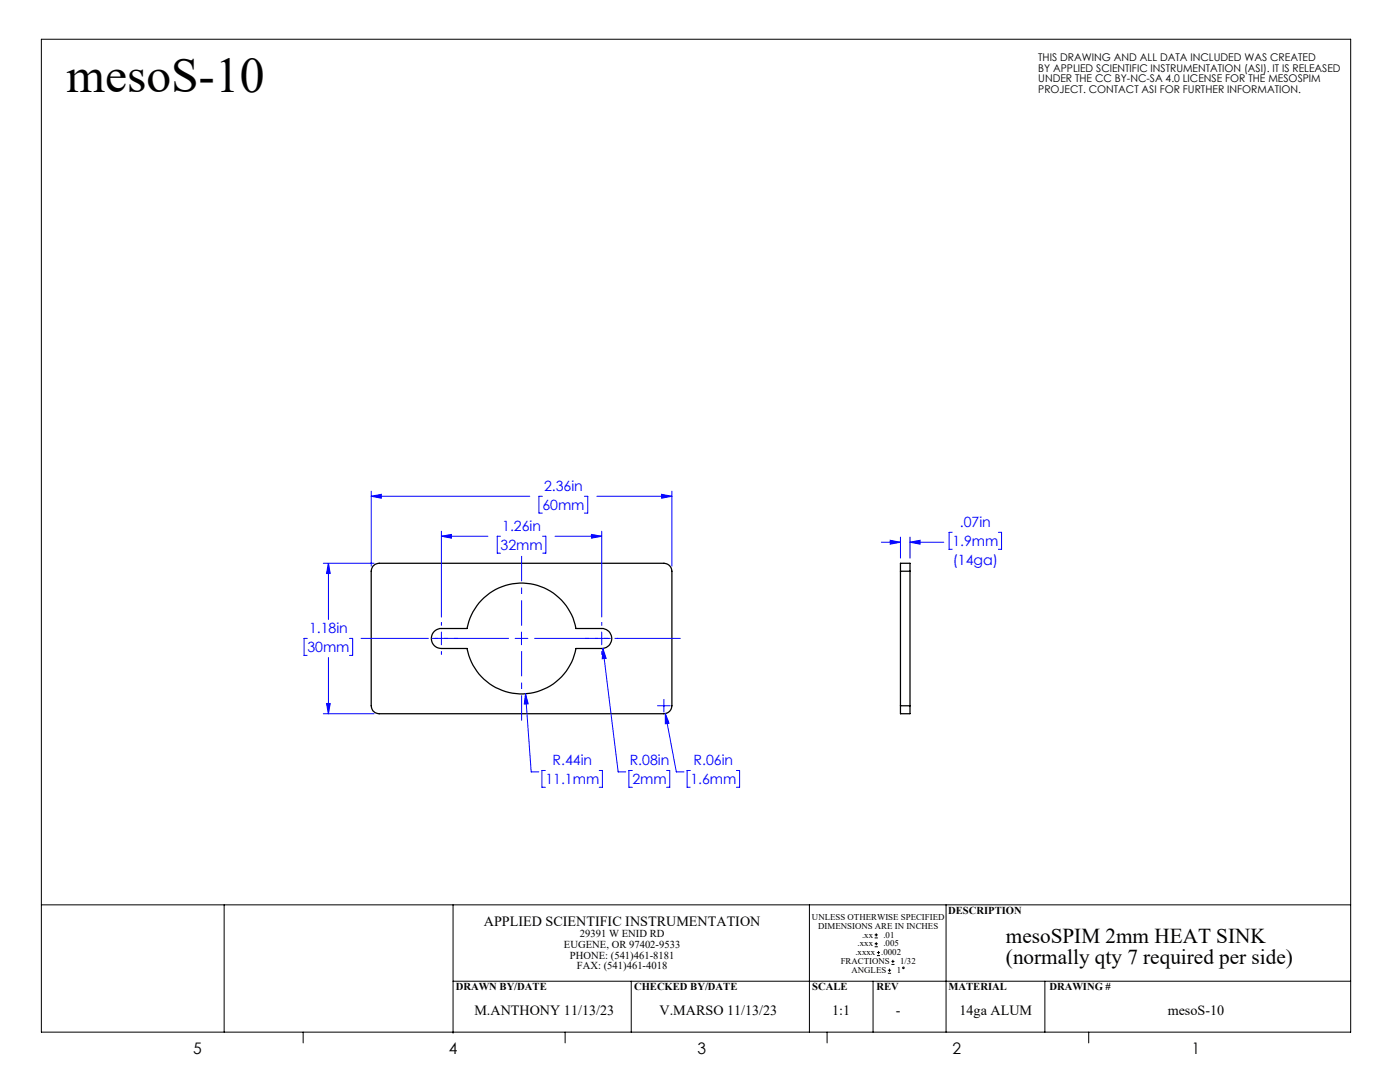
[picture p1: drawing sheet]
<svg xmlns="http://www.w3.org/2000/svg" width="279mm" height="216mm" viewBox="0 0 279 216" stroke-linecap="round" stroke-linejoin="round" font-family="sans-serif">
<path d="M74.4 113l.5-.4 .8-.2h56.8a1.62 1.62 0 0 1 1.6 1.6v26.8a1.62 1.62 0 0 1-1.6 1.6h-56.8a1.62 1.62 0 0 1-1.6-1.6v-26.8zM179.7 114v-1.6h1.9v1.6M179.7 114h1.9M179.7 114v26.8M181.6 114v26.8M86.7 126l1.1-.6h5.4a11 11 0 0 1 10.9-9.1 11 11 0 0 1 10.8 9.1h5.2a1.99 1.99 0 0 1 2 2 1.99 1.99 0 0 1-2 2h-5.2a11 11 0 0 1-10.8 9.1 11 11 0 0 1-10.9-9.1h-5.1a1.99 1.99 0 0 1-1.9-1.2 1.99 1.99 0 0 1 .5-2.2zM179.7 140.8v1.6h1.9v-1.6M179.7 140.8h1.9" fill="none" stroke="#000" stroke-width=".25"/>
<g fill="none" stroke="#000" stroke-width=".2">
<path d="M8.3 7.8h261.3v198.2h-261.3zM8.3 180.6h261.3M44.7 180.6v25.4M90.4 180.6v25.6M90.4 195.8h179.2M126 195.8v10.2M161.5 180.6v25.4M174.2 195.8v10.2M174.6 187.1h.6M174.6 186.5h.6M174.6 188.9h.6M174.6 188.3h.6"/>
<path d="M174.9 186.2v.7M174.9 188v.6M175 190.7h.6M175 190.1h.6M175.3 189.8v.6M177.2 194.2h.6M177.2 193.6h.6M177.5 193.3v.6M177.9 192.4h.6M177.9 191.8h.6M178.2 191.5v.7M188.8 180.6v25.4"/>
<path d="M208.5 195.8v10.2M60.5 206v2.1M112.8 206v2.1M165.1 206v2.1M217.3 206v2.1"/>
<circle cx="180.3" cy="193.1" r=".16"/>
</g>
<g fill="none" stroke="#00f" stroke-width=".2">
<path d="M74.1 99h31.6M74.1 98v15M74.1 99l2-.4v.8zM108.2 99h-.6v3.4h.6M116.6 99h.7v3.4h-.7M119.1 99h15M132 98.6l2.1 .4-2.1 .4zM134.1 98v15M64.5 112.4h10.1M65.5 112.4v11.2M65.5 112.4l.4 2h-.7zM88.1 107h9.3"/>
<path d="M88.1 106v17.1M88.1 107l2-.4v.8zM99.9 107h-.7v3.4h.7M108.3 107h.6v3.4h-.6M110.8 107h9.3M118 106.6l2.1 .4-2.1 .4zM120.1 106v17.1M175.9 108.2h3.8M177.7 107.8l2 .4-2 .4zM179.7 107.2v4.2M181.6 108.2l2-.4v.8zM181.6 107.2v4.2"/>
<path d="M181.6 108.2h6.7M190 106.2h-.6v3.4h.6M199.2 106.2h.7v3.4h-.7M61.3 127.4h-.6v3.4h.6M65.5 131.2v11.2M69.7 127.4h.7v3.4h-.7M86.8 127.4h2.6M88.1 126.1v2.6M102.8 127.4h2.5M104.1 126.1v2.6M104.9 138.4l1.1 15.6h1.5M104.9 138.4l.5 2-.8 .1z"/>
<path d="M118.8 127.4h2.6M120.1 126.1v2.6M120.3 129.4l3.1 24.6h1.5M120.3 129.4l.7 2h-.8zM132.5 139.6v2.5M64.5 142.4h10.1M65.2 140.4h.7l-.4 2zM108.8 153.7h-.6v3.4h.6M119.6 153.7h.6v3.4h-.6M126.2 153.7h-.7v3.4h.7M131.2 140.8h2.6M132.8 142.4l2.2 11.6h1.5"/>
<path d="M132.8 142.4l.7 1.9-.7 .1zM133 153.7h.7v3.4h-.7M137.8 153.7h-.7v3.4h.7M147 153.7h.6v3.4h-.6"/>
</g>
<path d="M104.1 124.8v-13.9M104.1 129.9v13.9" fill="none" stroke="#00f" stroke-width=".2" stroke-dasharray="15.2 1.3 1.3 1.3" stroke-dashoffset="10.2" stroke-linecap="butt"/>
<path d="M101.6 127.4h-29.6" fill="none" stroke="#00f" stroke-width=".2" stroke-dasharray="15.2 1.3 1.3 1.3" stroke-dashoffset="2.4" stroke-linecap="butt"/>
<path d="M106.6 127.4h29.2" fill="none" stroke="#00f" stroke-width=".2" stroke-dasharray="15.2 1.3 1.3 1.3" stroke-dashoffset="2.6" stroke-linecap="butt"/>
<path d="M85.6 127.4h-.8M88.1 124.8v-.7M88.1 129.9v.8M90.6 127.4h.8M117.6 127.4h-.8M120.1 124.8v-.7M120.1 129.9v.8M122.6 127.4h.8" fill="none" stroke="#00f" stroke-width=".2" stroke-dasharray="15.2 1.3 1.3 1.3" stroke-linecap="butt"/>
<path d="M74.1 99l2-.4v.8zM132 98.6l2.1 .4-2.1 .4zM65.5 112.4l.4 2h-.7zM65.2 140.4h.7l-.4 2zM104.9 138.4l-.3 2.1 .8-.1zM120.3 129.4l-.1 2h.8zM132.8 142.4v2l.7-.1zM118 106.6l2.1 .4-2.1 .4zM88.1 107l2-.4v.8zM177.7 107.8l2 .4-2 .4zM181.6 108.2l2-.4v.8z" fill="#00f"/>
<text font-size="9.9" x="13.3" y="18.4">mesoS-10</text>
<g font-size="4.2">
<text x="200.8" y="188.1">mesoSPIM 2mm HEAT SINK</text>
<text x="200.8" y="192.3">(normally qty 7 required per side)</text>
</g>
<g font-size="3.2">
<text x="38.5" y="210.3">5</text>
<text x="89.6" y="210.3">4</text>
<text x="139.2" y="210.3">3</text>
<text x="190.1" y="210.3">2</text>
<text x="237.9" y="210.3">1</text>
</g>
<g font-size="2.8" fill="#00f">
<text x="108.2" y="101.8">60mm</text>
<text x="108.6" y="98">2.36in</text>
<text x="100.2" y="106">1.26in</text>
<text x="191.6" y="105.2">.07in</text>
<text x="99.9" y="109.7">32mm</text>
<text x="190.1" y="109">1.9mm</text>
<text x="190.1" y="112.8">(14ga)</text>
<text x="61.3" y="130.1">30mm</text>
<text x="61.7" y="126.3">1.18in</text>
<text x="110.3" y="152.7">R.44in</text>
<text x="125.7" y="152.7">R.08in</text>
<text x="138.4" y="152.7">R.06in</text>
<text x="108.8" y="156.5">11.1mm</text>
<text x="126.2" y="156.5">2mm</text>
<text x="137.8" y="156.5">1.6mm</text>
</g>
<g font-size="2.8">
<text x="96.6" y="184.7">APPLIED SCIENTIFIC INSTRUMENTATION</text>
<text x="94.7" y="202.5">M.ANTHONY 11/13/23</text>
<text x="131.6" y="202.5">V.MARSO 11/13/23</text>
<text x="166.1" y="202.5">1:1</text>
<text x="178.8" y="202.5">-</text>
<text x="191.5" y="202.5">14ga ALUM</text>
<text x="233" y="202.5">mesoS-10</text>
</g>
<g font-size="2.1">
<text x="207.2" y="12.2">THIS DRAWING AND ALL DATA INCLUDED WAS CREATED</text>
<text x="207.2" y="14.3">BY APPLIED SCIENTIFIC INSTRUMENTATION (ASI). IT IS RELEASED</text>
<text x="207.2" y="16.4">UNDER THE CC BY-NC-SA 4.0 LICENSE FOR THE MESOSPIM</text>
<text x="207.2" y="18.6">PROJECT. CONTACT ASI FOR FURTHER INFORMATION.</text>
<text x="189.2" y="182.3">DESCRIPTION</text>
<text x="112.6" y="189.1">EUGENE, OR 97402-9533</text>
<text x="113.7" y="191.3">PHONE: (541)461-8181</text>
<text x="115.7" y="187">29391 W ENID RD</text>
<text x="90.9" y="197.6">DRAWN BY/DATE</text>
<text x="115.1" y="193.4">FAX: (541)461-4018</text>
<text x="126.5" y="197.6">CHECKED BY/DATE</text>
<text x="162.1" y="197.6">SCALE</text>
<text x="174.9" y="197.6">REV</text>
<text x="189.3" y="197.6">MATERIAL</text>
<text x="209.4" y="197.6">DRAWING #</text>
</g>
<g font-size="1.8">
<text x="162" y="183.6">UNLESS OTHERWISE SPECIFIED</text>
<text x="163.3" y="185.3">DIMENSIONS ARE IN INCHES</text>
<text x="170.7" y="190.6">.xxxx .0002</text>
<text x="171.2" y="188.8">.xxx</text>
<text x="172" y="187.1">.xx</text>
<text x="176.3" y="187.1">.01</text>
<text x="176.3" y="188.8">.005</text>
<text x="167.8" y="192.4">FRACTIONS</text>
<text x="169.9" y="194.1">ANGLES</text>
<text x="179" y="194.1">1</text>
<text x="179.6" y="192.4">1/32</text>
</g>
</svg>
